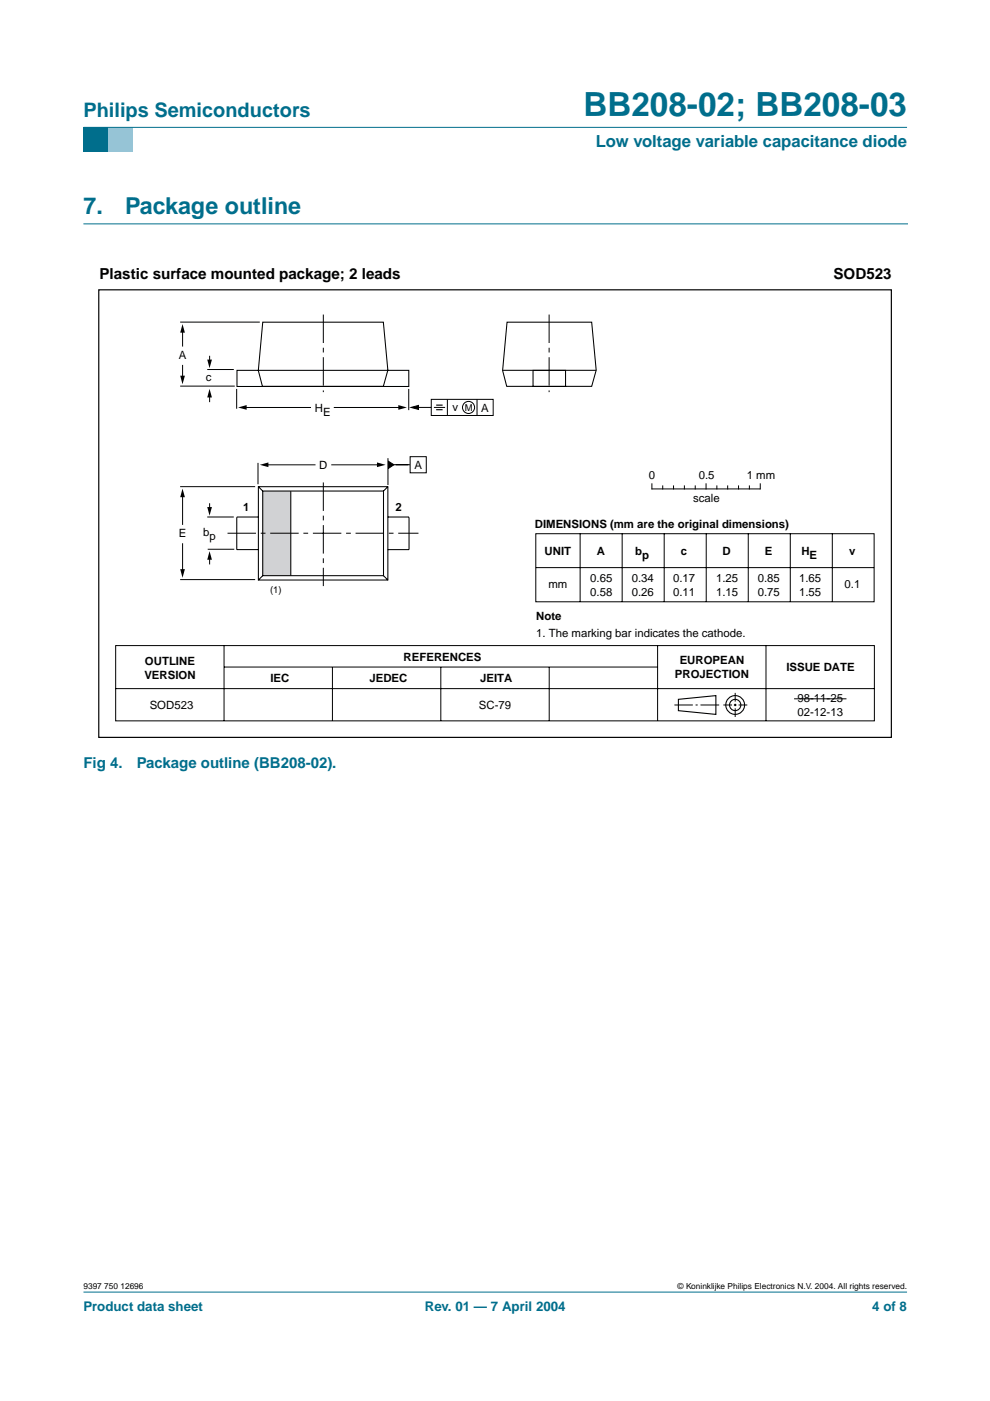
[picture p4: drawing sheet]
<svg xmlns="http://www.w3.org/2000/svg" width="210mm" height="297mm" viewBox="0 0 210 297" stroke-linecap="round" stroke-linejoin="round" font-family="sans-serif">
<path d="M17.7 273.9h174.6z" fill="#006e8c" stroke="#006e8c" stroke-width=".21"/>
<path d="M17.7 27h5.3v5.3h-5.3z" fill-rule="evenodd" fill="#006e8c"/>
<path d="M23 27h5.3v5.3h-5.3z" fill-rule="evenodd" fill="#96c4d6"/>
<path d="M17.7 27h174.6z" fill="#006e8c" stroke="#006e8c" stroke-width=".21"/>
<path d="M17.7 47.5h174.7" fill="none" stroke="#006e8c" stroke-width=".21"/>
<g fill="none" stroke="#000" stroke-width=".21">
<path d="M38.2 68.3h16.9M38.7 69.6v3.9M38.7 77.4v3.1M43.9 78.3h5.7M44.4 75.4v1.7M38.2 81.9h11.6M44.4 83.4v1.9M50.2 82.5v4.2M51.2 86.4h14.7M54.7 98.1v4.6M55.9 98.6h11M70.2 98.6h10.5"/>
<path d="M70.8 86.4h14.4M82.3 97.1v5.7M86.7 82.5v4.5M38.2 103.2h15.9M38.7 104.5v6.8M38.7 115.2v6.4M43.9 109.6h5.7M44 116.5h5.7M44.4 106.7v1.7M44.4 117.8v1.9M138.2 102.6l.1 1.1h22.8M140.5 103v.7"/>
<path d="M142.8 103v.7M145.1 103v.7M147.4 103v.7M149.7 102.6v1.1M152 103v.7M154.3 103v.7M156.6 103v.7M158.9 103v.7M161.2 102.6v1.1M24.5 136.9h160.9v15.9h-160.9zM38.2 122.9h15.9M47.5 136.9v15.9"/>
<path d="M139.4 136.9v15.9M162.4 136.9v15.9M24.5 146h160.9M47.5 141.4h91.8M70.5 141.4v11.4M93.5 141.4v11.4M116.4 141.4v11.4M143 149.5h3.9M147.5 149.5h.4M148.5 149.5h4M153.4 149.5h1.8M155.6 149.5h.6"/>
<path d="M155.9 146.9v1.8M155.9 149.2v.5M155.9 150.2v1.8M156.6 149.5h1.8"/>
</g>
<g fill="none" stroke="#000" stroke-width=".23">
<path d="M143.8 148.3l8-.8v4l-8-.8z"/>
<circle cx="155.9" cy="149.5" r="1.99"/>
<circle cx="155.9" cy="149.5" r="1.2"/>
</g>
<path d="M20.9 61.4h168.1v94.9h-168.1z" fill="none" stroke="#000" stroke-width=".25"/>
<path d="M38.2 79.7h1l-.5 1.8zM38.7 68.7l.5 1.8h-1zM43.9 76.2h1l-.5 1.9zM44.4 82.4l.5 1.9h-1zM50.5 86.4l1.8-.5v1zM55.1 98.6l1.8-.6v1zM79.9 98l1.9 .6-1.9 .4zM84.5 85.9l1.8 .5-1.8 .5zM38.7 103.6l.5 1.8h-1zM43.9 107.5h1l-.5 1.8zM44.4 116.9l.5 1.8h-1zM38.2 120.7h1l-.5 1.8z" fill="#000"/>
<path d="M55.7 104.1h6v18h-6z" fill="#d1d2d4"/>
<g fill="none" stroke="#000" stroke-width=".22">
<path d="M50.2 78.5h36.5v3.4h-36.5zM55.7 68.3h25.6l.9 10.2-.9 3.4h-25.7l-.8-3.3zM106.6 78.5h19.8M107.5 68.3h18l.9 10.2-.9 3.4h-18.1l-.8-3.3zM113 78.5h6.9v3.4h-6.9zM50.2 109.7v6.8h4.6M50.2 109.6h4.6M54.8 103.2h27.4v19.8h-27.4zM54.8 103.2l.9 .9M55.7 104.1h25.6v18h-25.6zM61.7 104.1v17.9M82.2 109.6h4.5"/>
<path d="M82.2 103.2l-.9 .9M86.7 109.7v6.8h-4.5M55.7 122.1l-.9 .9M81.3 122.1l.9 .9"/>
</g>
<g fill="none" stroke="#000" stroke-width=".21">
<path d="M82.9 98.5h4M87 96.8h3.4v3.4h-3.4zM88 86.4h3.4M91.4 84.7h13.2v3.4h-13.2zM92 86.4h2.4M94.9 84.7v3.4M101.1 84.7v3.4M113.6 113.2h71.7v14.4h-71.7zM123 113.2v14.4M131.9 113.2v14.4M140.8 113.2v14.4M149.7 113.2v14.4"/>
<path d="M158.6 113.2v14.4M167.6 113.2v14.4M176.5 113.1v14.5M113.6 120.3h71.7M168.4 148.2h11.1"/>
<circle cx="99.3" cy="86.4" r="1.28"/>
</g>
<path d="M82.4 97.8l1.1 .7-1.1 .8zM87.1 86.4l1.6-.4v.8z" fill="#000" stroke="#000" stroke-width=".21"/>
<path d="M92.5 85.9h1.3M92.5 86.9h1.3" fill="none" stroke="#000" stroke-width=".24"/>
<path d="M68.6 66.7v16.4M116.4 66.7v16.4M48.2 113.1h40.5M68.6 102.3v22" fill="none" stroke="#000" stroke-width=".21" stroke-dasharray="6 1 1 1" stroke-linecap="butt"/>
<text font-size="7.1" fill="#006e8c" x="123.7" y="24.7">BB208-02; BB208-03</text>
<g font-size="4.9" fill="#006e8c">
<text x="17.7" y="45.5">7.</text>
<text x="26.5" y="45.5">Package outline</text>
</g>
<text font-size="4.2" fill="#006e8c" x="17.7" y="24.9">Philips Semiconductors</text>
<text font-size="3.5" fill="#006e8c" x="126.3" y="31.1">Low voltage variable capacitance diode</text>
<g font-size="3.2">
<text x="21.1" y="59.2">Plastic surface mounted package; 2 leads</text>
<text x="176.7" y="59.2">SOD523</text>
</g>
<g font-size="3.2" fill="#006e8c">
<text x="17.7" y="162.8">Fig 4.</text>
<text x="29" y="162.8">Package outline (BB208-02).</text>
</g>
<g font-size="2.8" fill="#006e8c">
<text x="17.7" y="278">Product data sheet</text>
<text x="90.1" y="278">Rev. 01 — 7 April 2004</text>
<text x="184.9" y="278">4 of 8</text>
</g>
<g font-size="2.4">
<text x="37.9" y="76.1">A</text>
<text x="43.6" y="80.8">c</text>
<text x="66.7" y="87.3">H</text>
<text x="68.5" y="88.1">E</text>
<text x="95.9" y="87.1">v</text>
<text x="102.1" y="87.3">A</text>
<text x="67.7" y="99.5">D</text>
<text x="87.9" y="99.4">A</text>
<text x="137.6" y="101.6">0</text>
<text x="148.1" y="101.6">0.5</text>
<text x="158.3" y="101.6">1 mm</text>
<text x="147" y="106.4">scale</text>
<text x="37.9" y="113.9">E</text>
<text x="43.1" y="113.7">b</text>
<text x="51.5" y="108.3">1</text>
<text x="83.8" y="108.3">2</text>
<text x="113.4" y="112">DIMENSIONS (mm are the original dimensions)</text>
<text x="44.4" y="114.5">p</text>
<text x="115.5" y="117.7">UNIT</text>
<text x="126.5" y="117.7">A</text>
<text x="134.7" y="117.7">b</text>
<text x="136.1" y="118.5">p</text>
<text x="144.4" y="117.7">c</text>
<text x="153.2" y="117.7">D</text>
<text x="162.2" y="117.7">E</text>
<text x="169.9" y="117.7">H</text>
<text x="171.7" y="118.5">E</text>
<text x="180.1" y="117.7">v</text>
<text x="116.3" y="124.6">mm</text>
<text x="125.2" y="123.4">0.65</text>
<text x="134" y="123.3">0.34</text>
<text x="142.7" y="123.3">0.17</text>
<text x="151.8" y="123.4">1.25</text>
<text x="160.7" y="123.4">0.85</text>
<text x="169.4" y="123.4">1.65</text>
<text x="179.1" y="124.7">0.1</text>
<text x="113.7" y="131.5">Note</text>
<text x="125.2" y="126.4">0.58</text>
<text x="134" y="126.3">0.26</text>
<text x="142.7" y="126.3">0.11</text>
<text x="151.8" y="126.4">1.15</text>
<text x="160.7" y="126.4">0.75</text>
<text x="169.4" y="126.4">1.55</text>
<text x="113.7" y="135.1">1. The marking bar indicates the cathode.</text>
<text x="30.7" y="141.1">OUTLINE</text>
<text x="85.6" y="140.1">REFERENCES</text>
<text x="143.1" y="143.8">PROJECTION</text>
<text x="144.1" y="140.8">EUROPEAN</text>
<text x="166.7" y="142.3">ISSUE DATE</text>
<text x="30.6" y="144">VERSION</text>
<text x="57.3" y="144.7">IEC</text>
<text x="78.3" y="144.7">JEDEC</text>
<text x="101.8" y="144.7">JEITA</text>
<text x="169.1" y="148.9">98-11-25</text>
<text x="31.7" y="150.3">SOD523</text>
<text x="101.5" y="150.3">SC-79</text>
<text x="169.1" y="151.9">02-12-13</text>
</g>
<g font-size="2">
<text x="98.6" y="87.1">M</text>
<text x="57.3" y="125.8">(1)</text>
</g>
<g font-size="1.8">
<text x="17.7" y="273.4">9397 750 12696</text>
<text x="143.7" y="273.4">© Koninklijke Philips Electronics N.V. 2004. All rights reserved.</text>
</g>
</svg>
